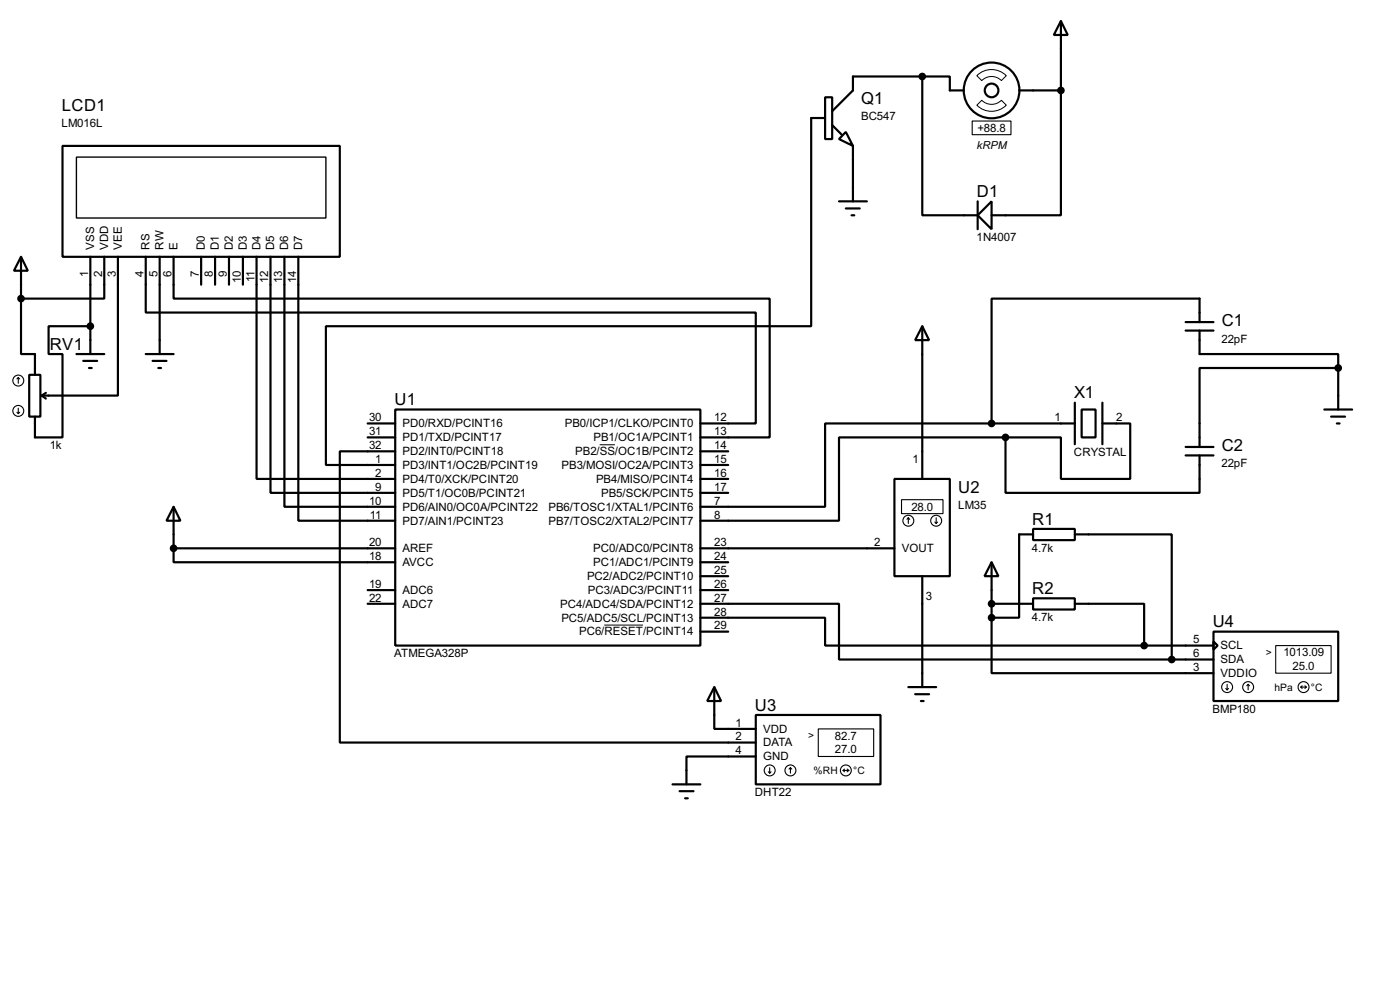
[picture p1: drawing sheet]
<svg xmlns="http://www.w3.org/2000/svg" width="256mm" height="180mm" viewBox="0 0 256 180" stroke-linecap="round" stroke-linejoin="round" font-family="sans-serif">
<g fill="none" stroke="#000" stroke-width=".4">
<path d="M151.2 17.8h1.3v7.7h-1.3zM169 14h5v2.6h2.6M169 14v25.4h10.1M169 14h-12.7v2.6l-3.8 3.8M186.7 16.6h7.7M194.4 3.9l1.2 2.5h-2.5zM194.4 16.6v22.8h-12.7M194.4 3.9v12.7M11.5 26.7h50.8v20.3h-50.8zM151.2 21.6h-2.6v38.1h-88.9v25.4h12.7M152.5 22.9l1.7 1.8M153.7 36.9h5.1"/>
<path d="M155 24.2l1.3 2.5-2.6-1.2zM155 38.2h2.5M156 39.4h.5M156.3 26.7v10.2M179.1 39.4l2.6-2.5v5.1zM179.1 36.9v5.1M3.9 47l1.2 2.6h-2.5zM3.9 54.7v10.1h2.5v3.8M3.9 47v7.7M16.6 59.7h-7.7v5.1h2.6v15.3h-5.1v-3.8M16.6 47v17.8M19.1 47v7.7h-15.2"/>
<path d="M21.6 47v25.4h-13.9M26.7 47v10.2h111.8v20.3h-10.2M29.3 47v17.8M31.8 47v7.7h109.2v25.4h-12.7M36.9 47v5.1M39.4 47v5.1M42 47v5.1M44.5 47v5.1M47 47v40.7h25.4M49.6 47v43.2h22.8M52.1 47v45.8h20.3M54.7 47v48.3h17.7"/>
<path d="M169 59.7l1.2 2.6h-2.5zM169 59.7v28M217.2 59h5.1M219.8 59v-4.3h-38.1v22.8M5.4 68.6h2v7.7h-2zM7.7 72.4l.7 .6M8.4 71.9l-.7 .5M14 64.8h5.1M15.3 66.1h2.5M16.3 67.4h.5M26.7 64.8h5.1M28 66.1h2.5"/>
<path d="M29 67.4h.5M67.4 77.5h5M72.4 75h55.9v43.2h-55.9zM181.7 77.5h-30.5v15.3h-22.9M181.7 77.5h15.2M196.9 73.7v7.6M198.2 75h2.5v5.1h-2.5zM202 77.5h5.1v10.2h-12.7v-7.6h-10.2M202 73.7v7.6M217.2 60.5h5.1M219.8 60.5v4.3h25.4v2.6M242.6 75h5.1"/>
<path d="M243.9 76.3h2.5M244.9 77.5h.5M245.2 67.4h-25.4v14.4M245.2 67.4v7.6M31.8 92.8l1.3 2.5h-2.6zM31.8 92.8v7.6M67.4 80.1h5M72.4 82.6h-10.1v53.3h76.2M128.3 85.1h5.1M128.3 82.6h5.1M128.3 90.2h5.1M128.3 87.7h5.1"/>
<path d="M163.9 87.7h10.1v17.8h-10.1zM184.2 80.1h-30.5v15.2h-25.4M184.2 80.1v10.1h35.6v-6.8M189.3 96.8h7.6v2.1h-7.6zM189.3 97.8h-2.6v15.3h-5M196.9 97.8h17.8v22.9M217.2 81.8h5.1M217.2 83.4h5.1M31.8 100.4v2.5h40.6M31.8 100.4h40.6M67.4 110.5h5M67.4 108h5"/>
<path d="M128.3 113.1h22.9v5.1h58.4M128.3 110.5h25.4v10.2h61M128.3 100.4h35.6M128.3 115.6h5.1M128.3 108h5.1M128.3 105.5h5.1M128.3 102.9h5.1M169 105.5v20.3M181.7 102.9l1.2 2.6h-2.5zM181.7 113.1v10.1h40.6M181.7 102.9v10.2M181.7 110.5h7.6"/>
<path d="M189.3 109.5h7.6v2.1h-7.6zM196.9 110.5h12.7v7.7M209.6 118.2h12.7M222.3 115.6h22.9v12.7h-22.9zM222.3 117.4l.8 .8-.8 .7zM130.9 125.8l1.2 2.5h-2.5zM130.9 125.8v7.6h7.6M138.5 130.9h22.8v12.7h-22.8zM138.5 138.5h-12.7v5.1M166.4 125.8h5.1M167.7 127.1h2.5M168.7 128.3h.5"/>
<path d="M214.7 120.7h7.6M123.2 143.6h5.1M124.5 144.8h2.6M125.5 146.1h.5"/>
<circle cx="181.6" cy="16.6" r="5.1"/>
<circle cx="181.6" cy="16.6" r="1.25"/>
</g>
<path d="M179 19.3l.9-.9a2.54 2.54 0 0 0 3.6 0l.9 .9a3.8 3.8 0 0 1-5.4 0zM179 13.9a3.8 3.8 0 0 1 5.4 0l-.9 .9a2.54 2.54 0 0 0-3.6 0zM109.9 81.4h2.8M110.7 114.4h7.1" fill="none" stroke="#000" stroke-width=".18"/>
<path d="M14 28.8h45.7v11.1h-45.7z" fill="none" stroke="#000" stroke-width=".25"/>
<g fill="none" stroke="#000" stroke-width=".2">
<path d="M178.1 22.2h7.1v2.5h-7.1zM3.1 75.5l.3 .2M3.4 69.1l-.3 .3M3.4 69.1l.2 .3M3.4 69.1v1.1M3.4 74.7v1M3.6 75.5l-.2 .2M165.2 91.5h7.6v2.5h-7.6zM166.4 94.8l.3 .3M166.4 94.8l-.2 .3M166.4 94.8v1M171.3 95.6l.2 .2"/>
<path d="M171.5 94.8v1M171.8 95.6l-.3 .2M233.7 118.2h10.2v5h-10.2zM149.9 133.4h10.2v5.1h-10.2zM224.6 126l.2 .3M224.8 125.3v1M225.1 126l-.3 .3M228.7 125.3l-.3 .2M228.7 125.3l.2 .2M228.7 125.3v1M238.3 125.8h1M238.3 125.8l.3 .2"/>
<path d="M238.6 125.5l-.3 .3M239.1 125.5l.2 .3M239.3 125.8l-.2 .2M140.8 141.3l.2 .2M141 140.5v1M141.3 141.3l-.3 .2M144.8 140.5l-.2 .3M144.8 140.5l.3 .3M144.8 140.5v1M154.5 141h1M154.5 141l.2 .3M154.7 140.8l-.2 .2"/>
<path d="M155.2 140.8l.3 .2M155.5 141l-.3 .3"/>
<circle cx="3.3" cy="75.2" r="1"/>
<circle cx="3.3" cy="69.7" r="1"/>
<circle cx="166.4" cy="95.3" r="1"/>
<circle cx="171.5" cy="95.3" r="1"/>
<circle cx="224.8" cy="125.8" r="1"/>
<circle cx="228.6" cy="125.8" r="1"/>
<circle cx="238.8" cy="125.8" r="1"/>
<circle cx="141" cy="141" r="1"/>
<circle cx="144.8" cy="141" r="1"/>
<circle cx="154.9" cy="141" r="1"/>
</g>
<g fill="#000" stroke="#000" stroke-width=".4">
<circle cx="168.9" cy="14" r=".5"/>
<circle cx="194.3" cy="16.6" r=".5"/>
<circle cx="3.8" cy="54.7" r=".5"/>
<circle cx="16.5" cy="59.7" r=".5"/>
<circle cx="181.6" cy="77.5" r=".5"/>
<circle cx="245.1" cy="67.4" r=".5"/>
<circle cx="184.2" cy="80.1" r=".5"/>
<circle cx="31.8" cy="100.4" r=".5"/>
<circle cx="181.6" cy="113.1" r=".5"/>
<circle cx="181.6" cy="110.5" r=".5"/>
<circle cx="209.6" cy="118.2" r=".5"/>
<circle cx="214.6" cy="120.7" r=".5"/>
</g>
<g font-size="3.4">
<text x="11.3" y="20.4">LCD1</text>
<text x="157.8" y="19.1">Q1</text>
<text x="179" y="36">D1</text>
<text x="223.8" y="59.8">C1</text>
<text x="9.2" y="64">RV1</text>
<text x="72.3" y="74.1">U1</text>
<text x="196.8" y="72.9">X1</text>
<text x="223.8" y="82.6">C2</text>
<text x="175.6" y="90.2">U2</text>
<text x="189.1" y="96">R1</text>
<text x="189.1" y="108.7">R2</text>
<text x="222.2" y="114.8">U4</text>
<text x="138.3" y="130.1">U3</text>
</g>
<g font-size="2.4">
<text x="11.3" y="23.3">LM016L</text>
<text x="157.7" y="22">BC547</text>
<text x="179.1" y="24.1">+88.8</text>
<text x="17.2" y="45.7" transform="rotate(-90 17.2 45.7)">VSS</text>
<text x="19.8" y="45.7" transform="rotate(-90 19.8 45.7)">VDD</text>
<text x="22.3" y="45.7" transform="rotate(-90 22.3 45.7)">VEE</text>
<text x="27.4" y="45.7" transform="rotate(-90 27.4 45.7)">RS</text>
<text x="30" y="45.7" transform="rotate(-90 30 45.7)">RW</text>
<text x="32.5" y="45.7" transform="rotate(-90 32.5 45.7)">E</text>
<text x="37.6" y="45.7" transform="rotate(-90 37.6 45.7)">D0</text>
<text x="40.1" y="45.7" transform="rotate(-90 40.1 45.7)">D1</text>
<text x="42.7" y="45.7" transform="rotate(-90 42.7 45.7)">D2</text>
<text x="45.2" y="45.7" transform="rotate(-90 45.2 45.7)">D3</text>
<text x="47.7" y="45.7" transform="rotate(-90 47.7 45.7)">D4</text>
<text x="50.3" y="45.7" transform="rotate(-90 50.3 45.7)">D5</text>
<text x="52.8" y="45.7" transform="rotate(-90 52.8 45.7)">D6</text>
<text x="55.4" y="45.7" transform="rotate(-90 55.4 45.7)">D7</text>
<text x="178.9" y="44.1">1N4007</text>
<text x="16.1" y="50.7" transform="rotate(-90 16.1 50.7)">1</text>
<text x="18.7" y="50.7" transform="rotate(-90 18.7 50.7)">2</text>
<text x="21.2" y="50.7" transform="rotate(-90 21.2 50.7)">3</text>
<text x="26.3" y="50.7" transform="rotate(-90 26.3 50.7)">4</text>
<text x="28.8" y="50.7" transform="rotate(-90 28.8 50.7)">5</text>
<text x="31.4" y="50.7" transform="rotate(-90 31.4 50.7)">6</text>
<text x="36.4" y="50.7" transform="rotate(-90 36.4 50.7)">7</text>
<text x="39" y="50.7" transform="rotate(-90 39 50.7)">8</text>
<text x="41.5" y="50.7" transform="rotate(-90 41.5 50.7)">9</text>
<text x="44.1" y="51.9" transform="rotate(-90 44.1 51.9)">10</text>
<text x="46.6" y="51.7" transform="rotate(-90 46.6 51.7)">11</text>
<text x="49.1" y="51.9" transform="rotate(-90 49.1 51.9)">12</text>
<text x="51.7" y="51.9" transform="rotate(-90 51.7 51.9)">13</text>
<text x="54.2" y="51.9" transform="rotate(-90 54.2 51.9)">14</text>
<text x="223.8" y="62.7">22pF</text>
<text x="67.6" y="77.1">30</text>
<text x="130.9" y="77.1">12</text>
<text x="193.2" y="77.1">1</text>
<text x="204.5" y="77.1">2</text>
<text x="9.1" y="82.2">1k</text>
<text x="67.6" y="82.2">32</text>
<text x="67.6" y="79.7">31</text>
<text x="73.7" y="83.3">PD2/INT0/PCINT18</text>
<text x="73.7" y="80.8">PD1/TXD/PCINT17</text>
<text x="73.7" y="78.2">PD0/RXD/PCINT16</text>
<text x="103.5" y="78.2">PB0/ICP1/CLKO/PCINT0</text>
<text x="105.4" y="83.3">PB2/SS/OC1B/PCINT2</text>
<text x="108.7" y="80.8">PB1/OC1A/PCINT1</text>
<text x="130.9" y="79.7">13</text>
<text x="130.9" y="82.2">14</text>
<text x="196.7" y="83.4">CRYSTAL</text>
<text x="68.8" y="89.8">9</text>
<text x="68.8" y="87.3">2</text>
<text x="68.8" y="84.7">1</text>
<text x="73.7" y="88.4">PD4/T0/XCK/PCINT20</text>
<text x="73.7" y="85.8">PD3/INT1/OC2B/PCINT19</text>
<text x="102.9" y="85.8">PB3/MOSI/OC2A/PCINT3</text>
<text x="109.2" y="88.4">PB4/MISO/PCINT4</text>
<text x="130.9" y="84.7">15</text>
<text x="130.9" y="87.3">16</text>
<text x="130.9" y="89.8">17</text>
<text x="167.2" y="84.7">1</text>
<text x="223.8" y="85.6">22pF</text>
<text x="67.6" y="92.4">10</text>
<text x="67.8" y="94.9">11</text>
<text x="73.7" y="93.5">PD6/AIN0/OC0A/PCINT22</text>
<text x="73.7" y="90.9">PD5/T1/OC0B/PCINT21</text>
<text x="100.5" y="93.5">PB6/TOSC1/XTAL1/PCINT6</text>
<text x="110.1" y="90.9">PB5/SCK/PCINT5</text>
<text x="130.9" y="94.9">8</text>
<text x="130.9" y="92.4">7</text>
<text x="167" y="93.5">28.0</text>
<text x="175.5" y="93.2">LM35</text>
<text x="67.6" y="100">20</text>
<text x="73.7" y="101.1">AREF</text>
<text x="73.7" y="96">PD7/AIN1/PCINT23</text>
<text x="100.5" y="96">PB7/TOSC2/XTAL2/PCINT7</text>
<text x="108.7" y="101.1">PC0/ADC0/PCINT8</text>
<text x="130.9" y="100">23</text>
<text x="160.2" y="100">2</text>
<text x="165.2" y="101.1">VOUT</text>
<text x="189.1" y="101">4.7k</text>
<text x="67.6" y="102.5">18</text>
<text x="67.6" y="107.6">19</text>
<text x="73.7" y="103.6">AVCC</text>
<text x="107.5" y="106.2">PC2/ADC2/PCINT10</text>
<text x="108.7" y="103.6">PC1/ADC1/PCINT9</text>
<text x="130.9" y="107.6">26</text>
<text x="130.9" y="105.1">25</text>
<text x="130.9" y="102.5">24</text>
<text x="67.6" y="110.1">22</text>
<text x="73.7" y="108.7">ADC6</text>
<text x="73.7" y="111.2">ADC7</text>
<text x="102.6" y="111.2">PC4/ADC4/SDA/PCINT12</text>
<text x="102.8" y="113.8">PC5/ADC5/SCL/PCINT13</text>
<text x="107.7" y="108.7">PC3/ADC3/PCINT11</text>
<text x="130.9" y="112.7">28</text>
<text x="130.9" y="110.1">27</text>
<text x="169.6" y="109.9">3</text>
<text x="189.1" y="113.7">4.7k</text>
<text x="106.1" y="116.3">PC6/RESET/PCINT14</text>
<text x="130.9" y="115.2">29</text>
<text x="218.6" y="117.8">5</text>
<text x="223.6" y="118.9">SCL</text>
<text x="72.2" y="120.3">ATMEGA328P</text>
<text x="218.6" y="120.3">6</text>
<text x="218.6" y="122.8">3</text>
<text x="223.6" y="121.4">SDA</text>
<text x="223.6" y="123.9">VDDIO</text>
<text x="235.1" y="120.1">1013.09</text>
<text x="236.8" y="122.7">25.0</text>
<text x="222.1" y="130.4">BMP180</text>
<text x="134.8" y="135.5">2</text>
<text x="134.8" y="133">1</text>
<text x="139.8" y="136.6">DATA</text>
<text x="139.8" y="134.1">VDD</text>
<text x="153" y="135.4">82.7</text>
<text x="153" y="137.9">27.0</text>
<text x="134.8" y="138.1">4</text>
<text x="139.8" y="139.2">GND</text>
<text x="138.3" y="145.7">DHT22</text>
</g>
<text font-size="2.3" x="179" y="27.3">kRPM</text>
<g font-size="2.1">
<text x="231.9" y="120.1">&gt;</text>
<text x="233.5" y="126.4">hPa</text>
<text x="240.2" y="126.4">°C</text>
<text x="148.1" y="135.3">&gt;</text>
<text x="149.1" y="141.6">%RH</text>
<text x="156.3" y="141.6">°C</text>
</g>
</svg>
